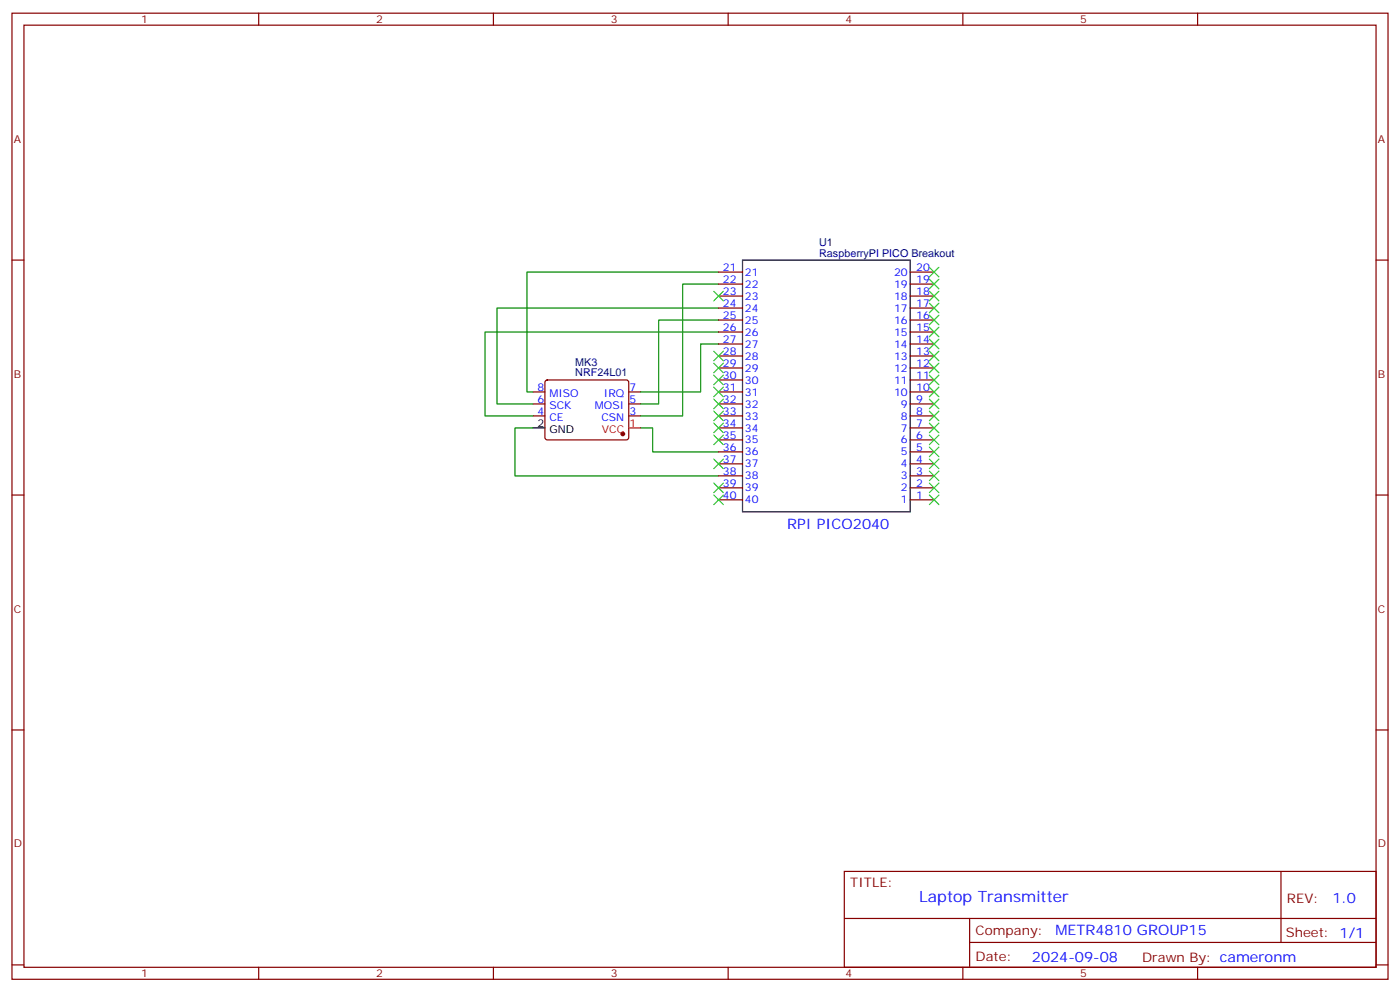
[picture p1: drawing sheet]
<svg xmlns="http://www.w3.org/2000/svg" width="412mm" height="292mm" viewBox="0 0 412 292" stroke-linecap="round" stroke-linejoin="round" font-family="sans-serif">
<g fill="none" stroke="#870000" stroke-width=".35">
<path d="M3.5 3.9h405.4v284.3h-405.4zM7.1 7.4h398.2v277.3h-398.2zM76.2 3.9v3.5M145.3 3.9v3.5M214.5 3.9v3.5M283.6 3.9v3.5M352.8 3.9v3.5M3.5 76.6h3.6M405.3 76.6h3.6M211.7 97.7h7M211.7 94.2h7M211.7 90.7h7"/>
<path d="M211.7 87.1h7M211.7 83.6h7M211.7 80.1h7M268.1 97.7h7.1M268.1 94.2h7.1M268.1 90.7h7.1M268.1 87.1h7.1M268.1 83.6h7.1M268.1 80.1h7.1M157 115.4h3.5M157 118.9h3.5M160.7 112l.5-.2h23.3l.5 .2 .2 .5-.1 16.5-.6 .5-23.6-.1-.4-.6v-16.3z"/>
<path d="M185.2 115.4h3.5M185.2 118.9h3.5M211.7 115.4h7M211.7 118.9h7M211.7 111.8h7M211.7 108.3h7M211.7 104.8h7M211.7 101.2h7M268.1 115.4h7.1M268.1 118.9h7.1M268.1 111.8h7.1M268.1 108.3h7.1"/>
<path d="M268.1 104.8h7.1M268.1 101.2h7.1M157 122.4h3.5M185.2 122.4h3.5M211.7 122.4h7M211.7 136.5h7M211.7 133h7M211.7 129.5h7M211.7 125.9h7M268.1 122.4h7.1M268.1 136.5h7.1M268.1 133h7.1"/>
<path d="M268.1 129.5h7.1M268.1 125.9h7.1M3.5 145.7h3.6M211.7 147.1h7M211.7 143.6h7M211.7 140.1h7M268.1 147.1h7.1M268.1 143.6h7.1M268.1 140.1h7.1M405.3 145.7h3.6M3.5 214.8h3.6M405.3 214.8h3.6"/>
<path d="M248.7 256.5h156.6v28.2h-156.6zM377.3 256.5v20.9M248.7 270.3h156.5M285.6 277.4h119.6M285.6 270.3v14.1M3.5 284h3.6M76.2 284.7v3.5M145.3 284.7v3.5M214.5 284.7v3.5M283.6 284.7v3.5M352.8 284.7v3.5M405.3 284h3.6"/>
</g>
<circle cx="183.4" cy="127.7" r=".53" fill="#870000" stroke="#870000" stroke-width=".35"/>
<path d="M185.2 125.9h3.5" fill="none" stroke="#f00" stroke-width=".35"/>
<path d="M218.7 76.6h49.4v74h-49.4zM157 125.9h3.5" fill="none" stroke="#000" stroke-width=".35"/>
<path d="M211.7 97.7h-68.8v24.7h14.1M211.7 83.6h-10.6v38.8h-12.4M211.7 90.7h-65.3v28.2h10.6M211.7 94.2h-17.7v24.7h-5.3M211.7 80.1h-56.5v35.3h1.8M211.7 101.2h-5.3v14.2h-17.7M157 125.9h-5.3v14.2h60M188.7 125.9h3.6v7.1h19.4" fill="none" stroke="#008700" stroke-width=".35"/>
<g fill="none" stroke="#3c3" stroke-width=".35">
<path d="M273.8 78.7l2.8 2.8M276.6 78.7l-2.8 2.8M210.3 85.7l2.8 2.8M213.1 85.7l-2.8 2.8M273.8 82.2l2.8 2.8M273.8 85.7l2.8 2.8M273.8 89.3l2.8 2.8M273.8 92.8l2.8 2.8M273.8 96.3l2.8 2.8M273.8 99.8l2.8 2.9M276.6 82.2l-2.8 2.8M276.6 85.7l-2.8 2.8"/>
<path d="M276.6 89.3l-2.8 2.8M276.6 92.8l-2.8 2.8M276.6 96.3l-2.8 2.8M276.6 99.8l-2.8 2.9M210.3 103.4l2.8 2.8M210.3 106.9l2.8 2.8M210.3 110.4l2.8 2.8M210.3 113.9l2.8 2.9M210.3 117.5l2.8 2.8M213.1 103.4l-2.8 2.8M213.1 106.9l-2.8 2.8M213.1 110.4l-2.8 2.8"/>
<path d="M213.1 113.9l-2.8 2.9M213.1 117.5l-2.8 2.8M273.8 103.4l2.8 2.8M273.8 106.9l2.8 2.8M273.8 110.4l2.8 2.8M273.8 113.9l2.8 2.9M273.8 117.5l2.8 2.8M276.6 103.4l-2.8 2.8M276.6 106.9l-2.8 2.8M276.6 110.4l-2.8 2.8M276.6 113.9l-2.8 2.9M276.6 117.5l-2.8 2.8"/>
<path d="M210.3 121l2.8 2.8M210.3 124.5l2.8 2.9M210.3 128.1l2.8 2.8M210.3 135.1l2.8 2.8M213.1 121l-2.8 2.8M213.1 124.5l-2.8 2.9M213.1 128.1l-2.8 2.8M213.1 135.1l-2.8 2.8M273.8 138.6l2.8 2.9M273.8 135.1l2.8 2.8M273.8 131.6l2.8 2.8M273.8 128.1l2.8 2.8"/>
<path d="M273.8 124.5l2.8 2.9M273.8 121l2.8 2.8M276.6 138.6l-2.8 2.9M276.6 135.1l-2.8 2.8M276.6 131.6l-2.8 2.8M276.6 128.1l-2.8 2.8M276.6 124.5l-2.8 2.9M276.6 121l-2.8 2.8M210.3 142.2l2.8 2.8M210.3 145.7l2.8 2.8M213.1 142.2l-2.8 2.8M213.1 145.7l-2.8 2.8"/>
<path d="M273.8 145.7l2.8 2.8M273.8 142.2l2.8 2.8M276.6 145.7l-2.8 2.8M276.6 142.2l-2.8 2.8"/>
</g>
<text font-size="4.6" fill="#00f" x="270.8" y="265.5">Laptop Transmitter</text>
<g font-size="4.2" fill="#00f">
<text x="231.9" y="155.8">RPI PICO2040</text>
<text x="392.5" y="265.7">1.0</text>
<text x="310.9" y="275.3">METR4810 GROUP15</text>
<text x="304" y="283.1">2024-09-08</text>
</g>
<g font-size="3.9" fill="#800">
<text x="250.5" y="261.1">TITLE:</text>
<text x="379.1" y="265.7">REV:</text>
<text x="287.4" y="275.3">Company:</text>
<text x="378.7" y="275.9">Sheet: 1/1</text>
<text x="287.4" y="282.9">Date:</text>
<text x="336.4" y="283">Drawn By: cameronm</text>
</g>
<g font-size="3.2" fill="#800">
<text x="41.6" y="6.9">1</text>
<text x="110.8" y="6.9">2</text>
<text x="179.9" y="6.9">3</text>
<text x="249.1" y="6.9">4</text>
<text x="318.2" y="6.9">5</text>
<text x="4.1" y="42">A</text>
<text x="405.9" y="42">A</text>
<text x="4.1" y="111.1">B</text>
<text x="405.9" y="111.1">B</text>
<text x="4.1" y="180.3">C</text>
<text x="405.9" y="180.3">C</text>
<text x="4.1" y="249.4">D</text>
<text x="405.9" y="249.4">D</text>
<text x="41.6" y="287.7">1</text>
<text x="110.8" y="287.7">2</text>
<text x="179.9" y="287.7">3</text>
<text x="249.1" y="287.7">4</text>
<text x="318.2" y="287.7">5</text>
</g>
<g font-size="3.2" fill="#000080">
<text x="241.3" y="75.5">RaspberryPI PICO Breakout</text>
<text x="241.3" y="72.3">U1</text>
<text x="169.5" y="107.6">MK3</text>
<text x="169.5" y="110.8">NRF24L01</text>
</g>
<g font-size="3.2" fill="#00f">
<text x="212.9" y="79.7">21</text>
<text x="212.9" y="83.3">22</text>
<text x="219.4" y="81.1">21</text>
<text x="263.4" y="81.1">20</text>
<text x="269.9" y="83.3">19</text>
<text x="269.9" y="79.7">20</text>
<text x="212.9" y="86.8">23</text>
<text x="219.4" y="84.7">22</text>
<text x="219.4" y="88.2">23</text>
<text x="263.4" y="88.2">18</text>
<text x="263.4" y="84.7">19</text>
<text x="269.9" y="86.8">18</text>
<text x="212.9" y="90.3">24</text>
<text x="212.9" y="93.8">25</text>
<text x="219.4" y="91.7">24</text>
<text x="219.4" y="95.2">25</text>
<text x="263.4" y="95.2">16</text>
<text x="263.4" y="91.7">17</text>
<text x="269.9" y="93.8">16</text>
<text x="269.9" y="90.3">17</text>
<text x="212.9" y="97.4">26</text>
<text x="212.9" y="100.9">27</text>
<text x="219.4" y="98.8">26</text>
<text x="263.4" y="98.8">15</text>
<text x="269.9" y="100.9">14</text>
<text x="269.9" y="97.4">15</text>
<text x="212.9" y="104.4">28</text>
<text x="212.9" y="107.9">29</text>
<text x="219.4" y="102.3">27</text>
<text x="219.4" y="105.8">28</text>
<text x="263.4" y="105.8">13</text>
<text x="263.4" y="102.3">14</text>
<text x="269.9" y="107.9">12</text>
<text x="269.9" y="104.4">13</text>
<text x="212.9" y="111.5">30</text>
<text x="219.4" y="109.4">29</text>
<text x="219.4" y="112.9">30</text>
<text x="263.4" y="112.9">11</text>
<text x="263.4" y="109.4">12</text>
<text x="269.9" y="111.5">11</text>
<text x="158.3" y="115">8</text>
<text x="158.3" y="118.5">6</text>
<text x="161.8" y="116.8">MISO</text>
<text x="177.9" y="116.8">IRQ</text>
<text x="185.4" y="118.5">5</text>
<text x="185.4" y="115">7</text>
<text x="212.9" y="115">31</text>
<text x="212.9" y="118.5">32</text>
<text x="219.4" y="116.4">31</text>
<text x="219.4" y="119.9">32</text>
<text x="263.4" y="116.4">10</text>
<text x="265.4" y="119.9">9</text>
<text x="269.9" y="118.5">9</text>
<text x="269.9" y="115">10</text>
<text x="158.3" y="122.1">4</text>
<text x="161.8" y="120.3">SCK</text>
<text x="161.8" y="123.8">CE</text>
<text x="175.2" y="120.3">MOSI</text>
<text x="177.1" y="123.8">CSN</text>
<text x="185.4" y="122.1">3</text>
<text x="212.9" y="122.1">33</text>
<text x="212.9" y="125.6">34</text>
<text x="219.4" y="123.5">33</text>
<text x="265.4" y="123.5">8</text>
<text x="269.9" y="125.6">7</text>
<text x="269.9" y="122.1">8</text>
<text x="212.9" y="129.1">35</text>
<text x="219.4" y="127">34</text>
<text x="219.4" y="130.5">35</text>
<text x="265.4" y="130.5">6</text>
<text x="265.4" y="127">7</text>
<text x="269.9" y="129.1">6</text>
<text x="212.9" y="132.6">36</text>
<text x="212.9" y="136.2">37</text>
<text x="219.4" y="134.1">36</text>
<text x="219.4" y="137.6">37</text>
<text x="265.4" y="137.6">4</text>
<text x="265.4" y="134.1">5</text>
<text x="269.9" y="136.2">4</text>
<text x="269.9" y="132.6">5</text>
<text x="212.9" y="139.7">38</text>
<text x="212.9" y="143.2">39</text>
<text x="219.4" y="141.1">38</text>
<text x="265.4" y="141.1">3</text>
<text x="269.9" y="143.2">2</text>
<text x="269.9" y="139.7">3</text>
<text x="212.9" y="146.8">40</text>
<text x="219.4" y="144.6">39</text>
<text x="219.4" y="148.2">40</text>
<text x="265.4" y="148.2">1</text>
<text x="265.4" y="144.6">2</text>
<text x="269.9" y="146.8">1</text>
</g>
<g font-size="3.2">
<text x="158.3" y="125.6">2</text>
<text x="161.8" y="127.4">GND</text>
</g>
<g font-size="3.2" fill="#f00">
<text x="185.4" y="125.6">1</text>
<text x="177.3" y="127.4">VCC</text>
</g>
</svg>
